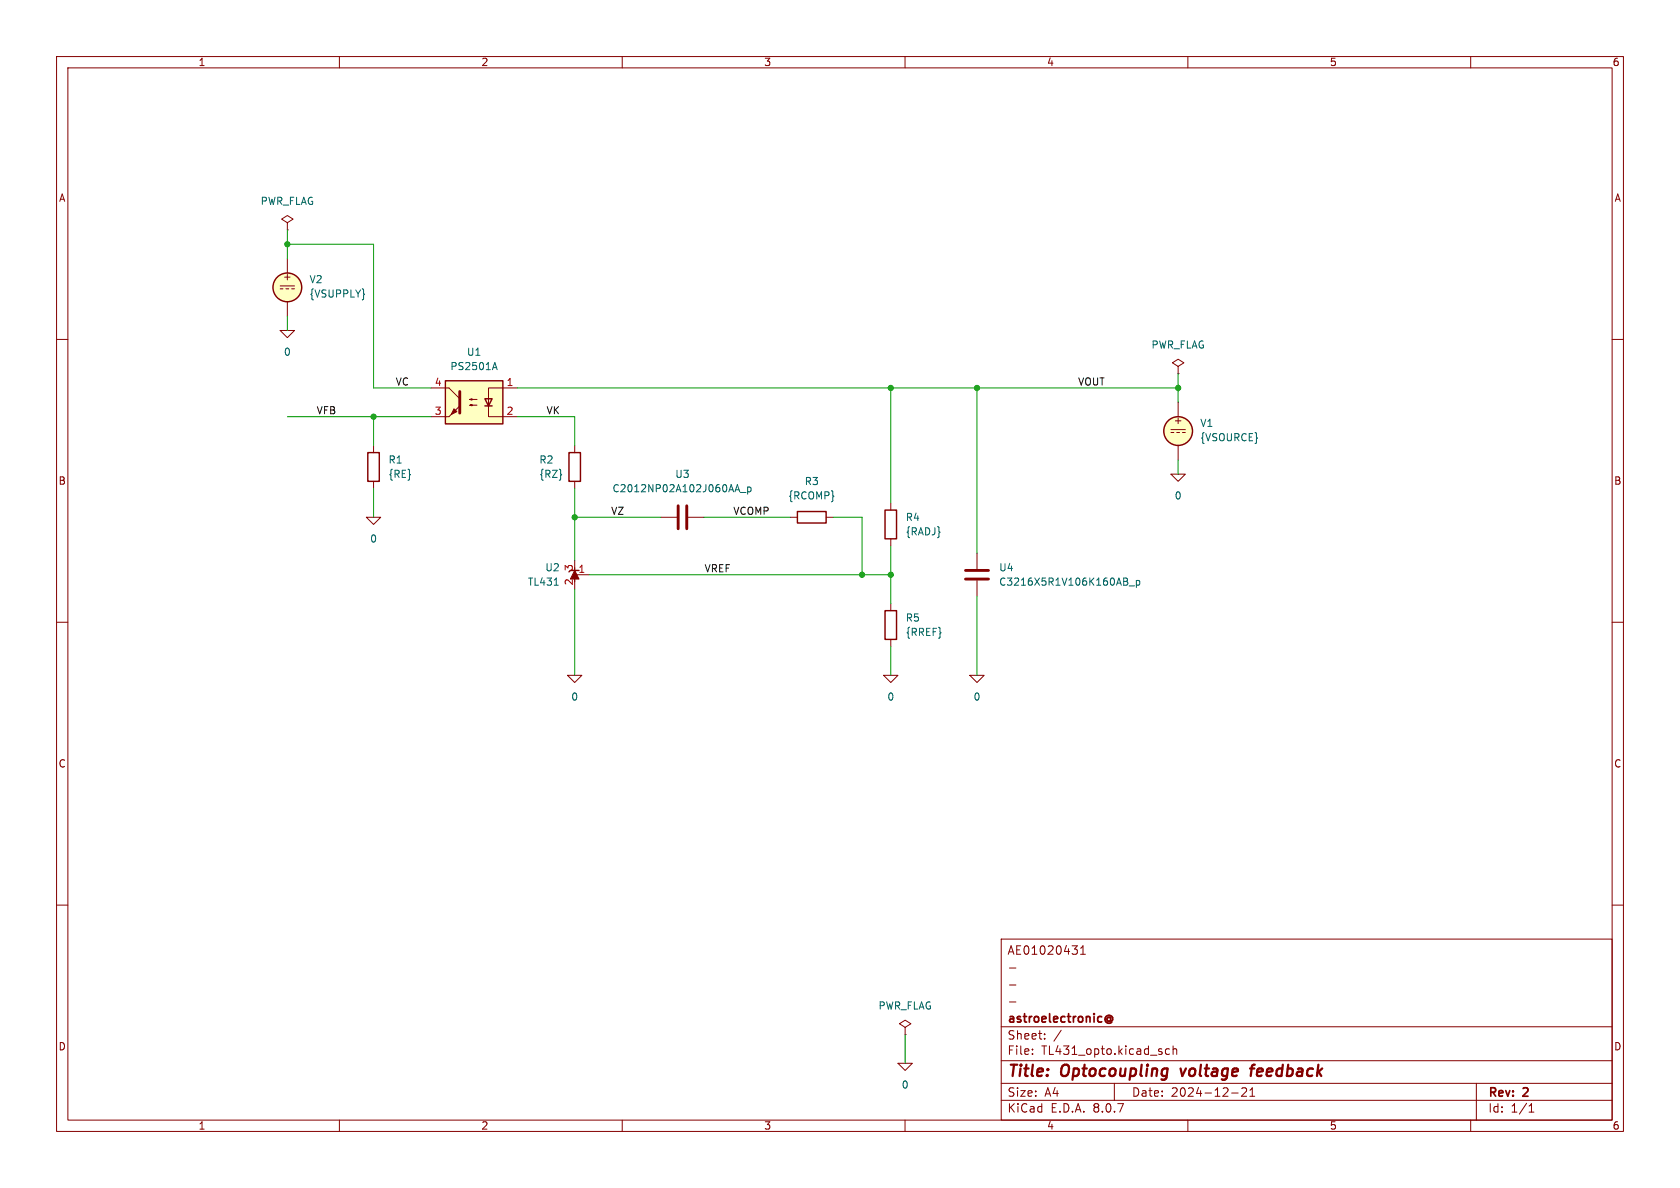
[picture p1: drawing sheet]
(kicad_sch
 (version 20231120)
 (generator "eeschema")
 (generator_version "8.0")
 (paper "A4")
 (title_block
  (title "Optocoupling voltage feedback")
  (date "2024-12-21")
  (rev "2")
  (company "astroelectronic@")
  (comment 1 "-")
  (comment 2 "-")
  (comment 3 "-")
  (comment 4 "AE01020431"))
 (lib_symbols
  (symbol "TL431:0"
   (power)
   (pin_names
    (offset 0)) (exclude_from_sim no) (in_bom yes) (on_board yes)
   (property "Reference" "#GND" (at 0 -2.54 0) (effects (font (size 1.27 1.27)) (hide yes)))
   (property "Value" "0" (at 0 -1.778 0) (effects (font (size 1.27 1.27))))
   (property "Footprint" "" (at 0 0 0) (effects (font (size 1.27 1.27)) (hide yes)))
   (property "Datasheet" "~" (at 0 0 0) (effects (font (size 1.27 1.27)) (hide yes)))
   (property "Description" "0V reference potential for simulation" (at 0 0 0) (effects (font (size 1.27 1.27)) (hide yes)))
   (symbol "0_0_1"
    (polyline (pts (xy -1.27 0) (xy 0 -1.27) (xy 1.27 0) (xy -1.27 0)) (stroke (width 0) (type default)) (fill (type none))))
   (symbol "0_1_1"
    (pin power_in line (at 0 0 0) (length 0) hide (name "0" (effects (font (size 1.016 1.016)))) (number "1" (effects (font (size 1.016 1.016)))))))
  (symbol "TL431:C"
   (pin_numbers hide)
   (pin_names
    (offset 0.254)) (exclude_from_sim no) (in_bom yes) (on_board yes)
   (property "Reference" "C" (at 0.635 2.54 0) (effects (font (size 1.27 1.27)) (justify left)))
   (property "Value" "C" (at 0.635 -2.54 0) (effects (font (size 1.27 1.27)) (justify left)))
   (property "Footprint" "" (at 0.9652 -3.81 0) (effects (font (size 1.27 1.27)) (hide yes)))
   (property "Datasheet" "~" (at 0 0 0) (effects (font (size 1.27 1.27)) (hide yes)))
   (property "Description" "Unpolarized capacitor" (at 0 0 0) (effects (font (size 1.27 1.27)) (hide yes)))
   (symbol "C_0_1"
    (polyline (pts (xy -2.032 -0.762) (xy 2.032 -0.762)) (stroke (width 0.508) (type default)) (fill (type none)))
    (polyline (pts (xy -2.032 0.762) (xy 2.032 0.762)) (stroke (width 0.508) (type default)) (fill (type none))))
   (symbol "C_1_1"
    (pin passive line (at 0 3.81 270) (length 2.794) (name "~" (effects (font (size 1.27 1.27)))) (number "1" (effects (font (size 1.27 1.27)))))
    (pin passive line (at 0 -3.81 90) (length 2.794) (name "~" (effects (font (size 1.27 1.27)))) (number "2" (effects (font (size 1.27 1.27)))))))
  (symbol "TL431:PS2501A"
   (pin_names
    (offset 1.016)) (exclude_from_sim no) (in_bom yes) (on_board yes)
   (property "Reference" "U" (at -5.08 6.35 0) (effects (font (size 1.27 1.27)) (justify left)))
   (property "Value" "PS2501A" (at -5.08 -6.35 0) (effects (font (size 1.27 1.27)) (justify left)))
   (property "Footprint" "" (at 0 -8.89 0) (effects (font (size 1.27 1.27)
    (italic yes)) (hide yes)))
   (property "Datasheet" "~" (at 0 -1.27 0) (effects (font (size 1.27 1.27)) (justify left) (hide yes)))
   (property "Description" "" (at 0 0 0) (effects (font (size 1.27 1.27)) (hide yes)))
   (symbol "PS2501A_0_1"
    (rectangle (start -5.08 3.81) (end 5.08 -3.81) (stroke (width 0.254) (type default)) (fill (type background)))
    (polyline (pts (xy -3.175 -0.635) (xy -1.905 -0.635)) (stroke (width 0.254) (type default)) (fill (type none)))
    (polyline (pts (xy 2.54 0.635) (xy 4.445 2.54)) (stroke (width 0) (type default)) (fill (type none)))
    (polyline (pts (xy 4.445 -2.54) (xy 2.54 -0.635)) (stroke (width 0) (type default)) (fill (type outline)))
    (polyline (pts (xy 4.445 -2.54) (xy 5.08 -2.54)) (stroke (width 0) (type default)) (fill (type none)))
    (polyline (pts (xy 4.445 2.54) (xy 5.08 2.54)) (stroke (width 0) (type default)) (fill (type none)))
    (polyline (pts (xy -2.54 -0.635) (xy -2.54 -2.54) (xy -5.08 -2.54)) (stroke (width 0) (type default)) (fill (type none)))
    (polyline (pts (xy 2.54 1.905) (xy 2.54 -1.905) (xy 2.54 -1.905)) (stroke (width 0.508) (type default)) (fill (type none)))
    (polyline (pts (xy -5.08 2.54) (xy -2.54 2.54) (xy -2.54 -1.27) (xy -2.54 0.635)) (stroke (width 0) (type default)) (fill (type none)))
    (polyline (pts (xy -2.54 -0.635) (xy -3.175 0.635) (xy -1.905 0.635) (xy -2.54 -0.635)) (stroke (width 0.254) (type default)) (fill (type none)))
    (polyline (pts (xy -0.508 -0.508) (xy 0.762 -0.508) (xy 0.381 -0.635) (xy 0.381 -0.381) (xy 0.762 -0.508)) (stroke (width 0) (type default)) (fill (type none)))
    (polyline (pts (xy -0.508 0.508) (xy 0.762 0.508) (xy 0.381 0.381) (xy 0.381 0.635) (xy 0.762 0.508)) (stroke (width 0) (type default)) (fill (type none)))
    (polyline (pts (xy 3.048 -1.651) (xy 3.556 -1.143) (xy 4.064 -2.159) (xy 3.048 -1.651) (xy 3.048 -1.651)) (stroke (width 0) (type default)) (fill (type outline))))
   (symbol "PS2501A_1_1"
    (pin passive line (at -7.62 2.54 0) (length 2.54) (name "~" (effects (font (size 1.27 1.27)))) (number "1" (effects (font (size 1.27 1.27)))))
    (pin passive line (at -7.62 -2.54 0) (length 2.54) (name "~" (effects (font (size 1.27 1.27)))) (number "2" (effects (font (size 1.27 1.27)))))
    (pin passive line (at 7.62 -2.54 180) (length 2.54) (name "~" (effects (font (size 1.27 1.27)))) (number "3" (effects (font (size 1.27 1.27)))))
    (pin passive line (at 7.62 2.54 180) (length 2.54) (name "~" (effects (font (size 1.27 1.27)))) (number "4" (effects (font (size 1.27 1.27)))))))
  (symbol "TL431:PWR_FLAG"
   (power)
   (pin_numbers hide)
   (pin_names
    (offset 0) hide) (exclude_from_sim no) (in_bom yes) (on_board yes)
   (property "Reference" "#FLG" (at 0 1.905 0) (effects (font (size 1.27 1.27)) (hide yes)))
   (property "Value" "PWR_FLAG" (at 0 3.81 0) (effects (font (size 1.27 1.27))))
   (property "Footprint" "" (at 0 0 0) (effects (font (size 1.27 1.27)) (hide yes)))
   (property "Datasheet" "~" (at 0 0 0) (effects (font (size 1.27 1.27)) (hide yes)))
   (property "Description" "Special symbol for telling ERC where power comes from" (at 0 0 0) (effects (font (size 1.27 1.27)) (hide yes)))
   (symbol "PWR_FLAG_0_0"
    (pin power_out line (at 0 0 90) (length 0) (name "pwr" (effects (font (size 1.27 1.27)))) (number "1" (effects (font (size 1.27 1.27))))))
   (symbol "PWR_FLAG_0_1"
    (polyline (pts (xy 0 0) (xy 0 1.27) (xy -1.016 1.905) (xy 0 2.54) (xy 1.016 1.905) (xy 0 1.27)) (stroke (width 0) (type default)) (fill (type none)))))
  (symbol "TL431:R"
   (pin_numbers hide)
   (pin_names
    (offset 0)) (exclude_from_sim no) (in_bom yes) (on_board yes)
   (property "Reference" "R" (at 2.032 0 90) (effects (font (size 1.27 1.27))))
   (property "Value" "R" (at 0 0 90) (effects (font (size 1.27 1.27))))
   (property "Footprint" "" (at -1.778 0 90) (effects (font (size 1.27 1.27)) (hide yes)))
   (property "Datasheet" "~" (at 0 0 0) (effects (font (size 1.27 1.27)) (hide yes)))
   (property "Description" "Resistor" (at 0 0 0) (effects (font (size 1.27 1.27)) (hide yes)))
   (symbol "R_0_1"
    (rectangle (start -1.016 -2.54) (end 1.016 2.54) (stroke (width 0.254) (type default)) (fill (type none))))
   (symbol "R_1_1"
    (pin passive line (at 0 3.81 270) (length 1.27) (name "~" (effects (font (size 1.27 1.27)))) (number "1" (effects (font (size 1.27 1.27)))))
    (pin passive line (at 0 -3.81 90) (length 1.27) (name "~" (effects (font (size 1.27 1.27)))) (number "2" (effects (font (size 1.27 1.27)))))))
  (symbol "TL431:TL431LP"
   (pin_names hide) (exclude_from_sim no) (in_bom yes) (on_board yes)
   (property "Reference" "U" (at -2.54 2.54 0) (effects (font (size 1.27 1.27))))
   (property "Value" "TL431LP" (at 0 -2.54 0) (effects (font (size 1.27 1.27))))
   (property "Footprint" "Package_TO_SOT_THT:TO-92_Inline" (at 0 -3.81 0) (effects (font (size 1.27 1.27)
    (italic yes)) (hide yes)))
   (property "Datasheet" "http://www.ti.com/lit/ds/symlink/tl431.pdf" (at 0 0 0) (effects (font (size 1.27 1.27)
    (italic yes)) (hide yes)))
   (property "Description" "Shunt Regulator, TO-92" (at 0 0 0) (effects (font (size 1.27 1.27)) (hide yes)))
   (symbol "TL431LP_0_1"
    (polyline (pts (xy -1.27 0) (xy 0 0) (xy 1.27 0)) (stroke (width 0) (type default)) (fill (type none)))
    (polyline (pts (xy -0.762 0.762) (xy 0.762 0) (xy -0.762 -0.762)) (stroke (width 0) (type default)) (fill (type outline)))
    (polyline (pts (xy 0.508 -1.016) (xy 0.762 -0.762) (xy 0.762 0.762) (xy 0.762 0.762)) (stroke (width 0.254) (type default)) (fill (type none))))
   (symbol "TL431LP_1_1"
    (pin passive line (at 0 2.54 270) (length 2.54) (name "REF" (effects (font (size 1.27 1.27)))) (number "1" (effects (font (size 1.27 1.27)))))
    (pin passive line (at -2.54 0 0) (length 2.54) (name "A" (effects (font (size 1.27 1.27)))) (number "2" (effects (font (size 1.27 1.27)))))
    (pin passive line (at 2.54 0 180) (length 2.54) (name "K" (effects (font (size 1.27 1.27)))) (number "3" (effects (font (size 1.27 1.27)))))))
  (symbol "TL431:VDC"
   (pin_numbers hide)
   (pin_names
    (offset 0.0254)) (exclude_from_sim no) (in_bom yes) (on_board yes)
   (property "Reference" "V" (at 2.54 2.54 0) (effects (font (size 1.27 1.27)) (justify left)))
   (property "Value" "1" (at 2.54 0 0) (effects (font (size 1.27 1.27)) (justify left)))
   (property "Footprint" "" (at 0 0 0) (effects (font (size 1.27 1.27)) (hide yes)))
   (property "Datasheet" "~" (at 0 0 0) (effects (font (size 1.27 1.27)) (hide yes)))
   (property "Description" "Voltage source, DC" (at 0 0 0) (effects (font (size 1.27 1.27)) (hide yes)))
   (property "Sim.Pins" "1=+ 2=-" (at 0 0 0) (effects (font (size 1.27 1.27)) (hide yes)))
   (property "Sim.Type" "DC" (at 0 0 0) (effects (font (size 1.27 1.27)) (hide yes)))
   (property "Sim.Device" "V" (at 0 0 0) (effects (font (size 1.27 1.27)) (justify left) (hide yes)))
   (property "Spice_Netlist_Enabled" "Y" (at 0 0 0) (effects (font (size 1.27 1.27)) (justify left) (hide yes)))
   (symbol "VDC_0_0"
    (polyline (pts (xy -1.27 0.254) (xy 1.27 0.254)) (stroke (width 0) (type default)) (fill (type none)))
    (polyline (pts (xy -0.762 -0.254) (xy -1.27 -0.254)) (stroke (width 0) (type default)) (fill (type none)))
    (polyline (pts (xy 0.254 -0.254) (xy -0.254 -0.254)) (stroke (width 0) (type default)) (fill (type none)))
    (polyline (pts (xy 1.27 -0.254) (xy 0.762 -0.254)) (stroke (width 0) (type default)) (fill (type none)))
    (text "+" (at 0 1.905 0) (effects (font (size 1.27 1.27)))))
   (symbol "VDC_0_1"
    (circle (center 0 0) (radius 2.54) (stroke (width 0.254) (type default)) (fill (type background))))
   (symbol "VDC_1_1"
    (pin passive line (at 0 5.08 270) (length 2.54) (name "~" (effects (font (size 1.27 1.27)))) (number "1" (effects (font (size 1.27 1.27)))))
    (pin passive line (at 0 -5.08 90) (length 2.54) (name "~" (effects (font (size 1.27 1.27)))) (number "2" (effects (font (size 1.27 1.27))))))))
 (junction
  (at 152.4 101.6)
  (diameter 0)
  (color 0 0 0 0))
 (junction
  (at 66.04 73.66)
  (diameter 0)
  (color 0 0 0 0))
 (junction
  (at 157.48 68.58)
  (diameter 0)
  (color 0 0 0 0))
 (junction
  (at 101.6 91.44)
  (diameter 0)
  (color 0 0 0 0))
 (junction
  (at 157.48 101.6)
  (diameter 0)
  (color 0 0 0 0))
 (junction
  (at 172.72 68.58)
  (diameter 0)
  (color 0 0 0 0))
 (junction
  (at 50.8 43.18)
  (diameter 0)
  (color 0 0 0 0))
 (junction
  (at 208.28 68.58)
  (diameter 0)
  (color 0 0 0 0))
 (wire
  (pts (xy 101.6 104.14) (xy 101.6 119.38))
  (stroke (width 0) (type default)))
 (wire
  (pts (xy 124.46 91.44) (xy 139.7 91.44))
  (stroke (width 0) (type default)))
 (wire
  (pts (xy 101.6 78.74) (xy 101.6 73.66))
  (stroke (width 0) (type default)))
 (wire
  (pts (xy 101.6 86.36) (xy 101.6 91.44))
  (stroke (width 0) (type default)))
 (wire
  (pts (xy 208.28 66.04) (xy 208.28 68.58))
  (stroke (width 0) (type default)))
 (wire
  (pts (xy 157.48 96.52) (xy 157.48 101.6))
  (stroke (width 0) (type default)))
 (wire
  (pts (xy 66.04 73.66) (xy 66.04 78.74))
  (stroke (width 0) (type default)))
 (wire
  (pts (xy 66.04 86.36) (xy 66.04 91.44))
  (stroke (width 0) (type default)))
 (wire
  (pts (xy 172.72 68.58) (xy 208.28 68.58))
  (stroke (width 0) (type default)))
 (wire
  (pts (xy 50.8 45.72) (xy 50.8 43.18))
  (stroke (width 0) (type default)))
 (wire
  (pts (xy 152.4 101.6) (xy 157.48 101.6))
  (stroke (width 0) (type default)))
 (wire
  (pts (xy 101.6 91.44) (xy 116.84 91.44))
  (stroke (width 0) (type default)))
 (wire
  (pts (xy 50.8 55.88) (xy 50.8 58.42))
  (stroke (width 0) (type default)))
 (wire
  (pts (xy 157.48 68.58) (xy 157.48 88.9))
  (stroke (width 0) (type default)))
 (wire
  (pts (xy 208.28 71.12) (xy 208.28 68.58))
  (stroke (width 0) (type default)))
 (wire
  (pts (xy 50.8 43.18) (xy 66.04 43.18))
  (stroke (width 0) (type default)))
 (wire
  (pts (xy 172.72 68.58) (xy 172.72 97.79))
  (stroke (width 0) (type default)))
 (wire
  (pts (xy 101.6 73.66) (xy 91.44 73.66))
  (stroke (width 0) (type default)))
 (wire
  (pts (xy 91.44 68.58) (xy 157.48 68.58))
  (stroke (width 0) (type default)))
 (wire
  (pts (xy 147.32 91.44) (xy 152.4 91.44))
  (stroke (width 0) (type default)))
 (wire
  (pts (xy 76.2 68.58) (xy 66.04 68.58))
  (stroke (width 0) (type default)))
 (wire
  (pts (xy 208.28 81.28) (xy 208.28 83.82))
  (stroke (width 0) (type default)))
 (wire
  (pts (xy 172.72 105.41) (xy 172.72 119.38))
  (stroke (width 0) (type default)))
 (wire
  (pts (xy 152.4 91.44) (xy 152.4 101.6))
  (stroke (width 0) (type default)))
 (wire
  (pts (xy 157.48 68.58) (xy 172.72 68.58))
  (stroke (width 0) (type default)))
 (wire
  (pts (xy 157.48 114.3) (xy 157.48 119.38))
  (stroke (width 0) (type default)))
 (wire
  (pts (xy 104.14 101.6) (xy 152.4 101.6))
  (stroke (width 0) (type default)))
 (wire
  (pts (xy 160.02 182.88) (xy 160.02 187.96))
  (stroke (width 0) (type default)))
 (wire
  (pts (xy 101.6 91.44) (xy 101.6 99.06))
  (stroke (width 0) (type default)))
 (wire
  (pts (xy 76.2 73.66) (xy 66.04 73.66))
  (stroke (width 0) (type default)))
 (wire
  (pts (xy 66.04 43.18) (xy 66.04 68.58))
  (stroke (width 0) (type default)))
 (wire
  (pts (xy 50.8 40.64) (xy 50.8 43.18))
  (stroke (width 0) (type default)))
 (wire
  (pts (xy 50.8 73.66) (xy 66.04 73.66))
  (stroke (width 0) (type default)))
 (wire
  (pts (xy 157.48 101.6) (xy 157.48 106.68))
  (stroke (width 0) (type default)))
 (label "VCOMP"
  (at 129.54 91.44 0)
  (fields_autoplaced yes)
  (effects (font (size 1.27 1.27)) (justify left bottom)))
 (label "VK"
  (at 96.52 73.66 0)
  (fields_autoplaced yes)
  (effects (font (size 1.27 1.27)) (justify left bottom)))
 (label "VZ"
  (at 107.95 91.44 0)
  (fields_autoplaced yes)
  (effects (font (size 1.27 1.27)) (justify left bottom)))
 (label "VFB"
  (at 55.88 73.66 0)
  (fields_autoplaced yes)
  (effects (font (size 1.27 1.27)) (justify left bottom)))
 (label "VREF"
  (at 124.46 101.6 0)
  (fields_autoplaced yes)
  (effects (font (size 1.27 1.27)) (justify left bottom)))
 (label "VOUT"
  (at 190.5 68.58 0)
  (fields_autoplaced yes)
  (effects (font (size 1.27 1.27)) (justify left bottom)))
 (label "VC"
  (at 69.85 68.58 0)
  (fields_autoplaced yes)
  (effects (font (size 1.27 1.27)) (justify left bottom)))
 (symbol
  (lib_id "TL431:R")
  (at 101.6 82.55 0)
  (unit 1)
  (exclude_from_sim no)
  (in_bom yes)
  (on_board yes)
  (dnp no)
  (property "Reference" "R2" (at 95.25 81.28 0) (effects (font (size 1.27 1.27)) (justify left)))
  (property "Value" "{RZ}" (at 95.25 83.82 0) (effects (font (size 1.27 1.27)) (justify left)))
  (property "Footprint" "" (at 99.822 82.55 90) (effects (font (size 1.27 1.27)) (hide yes)))
  (property "Datasheet" "~" (at 101.6 82.55 0) (effects (font (size 1.27 1.27)) (hide yes)))
  (property "Description" "" (at 101.6 82.55 0) (effects (font (size 1.27 1.27)) (hide yes)))
  (pin "1")
  (pin "2"))
 (symbol
  (lib_id "TL431:0")
  (at 66.04 91.44 0)
  (unit 1)
  (exclude_from_sim no)
  (in_bom yes)
  (on_board yes)
  (dnp no)
  (fields_autoplaced yes)
  (property "Reference" "#GND03" (at 66.04 93.98 0) (effects (font (size 1.27 1.27)) (hide yes)))
  (property "Value" "0" (at 66.04 95.25 0) (effects (font (size 1.27 1.27))))
  (property "Footprint" "" (at 66.04 91.44 0) (effects (font (size 1.27 1.27)) (hide yes)))
  (property "Datasheet" "~" (at 66.04 91.44 0) (effects (font (size 1.27 1.27)) (hide yes)))
  (property "Description" "" (at 66.04 91.44 0) (effects (font (size 1.27 1.27)) (hide yes)))
  (pin "1"))
 (symbol
  (lib_id "TL431:PWR_FLAG")
  (at 160.02 182.88 0)
  (unit 1)
  (exclude_from_sim no)
  (in_bom yes)
  (on_board yes)
  (dnp no)
  (fields_autoplaced yes)
  (property "Reference" "#FLG0104" (at 160.02 180.975 0) (effects (font (size 1.27 1.27)) (hide yes)))
  (property "Value" "PWR_FLAG" (at 160.02 177.8 0) (effects (font (size 1.27 1.27))))
  (property "Footprint" "" (at 160.02 182.88 0) (effects (font (size 1.27 1.27)) (hide yes)))
  (property "Datasheet" "~" (at 160.02 182.88 0) (effects (font (size 1.27 1.27)) (hide yes)))
  (property "Description" "" (at 160.02 182.88 0) (effects (font (size 1.27 1.27)) (hide yes)))
  (pin "1"))
 (symbol
  (lib_id "TL431:0")
  (at 157.48 119.38 0)
  (unit 1)
  (exclude_from_sim no)
  (in_bom yes)
  (on_board yes)
  (dnp no)
  (fields_autoplaced yes)
  (property "Reference" "#GND06" (at 157.48 121.92 0) (effects (font (size 1.27 1.27)) (hide yes)))
  (property "Value" "0" (at 157.48 123.19 0) (effects (font (size 1.27 1.27))))
  (property "Footprint" "" (at 157.48 119.38 0) (effects (font (size 1.27 1.27)) (hide yes)))
  (property "Datasheet" "~" (at 157.48 119.38 0) (effects (font (size 1.27 1.27)) (hide yes)))
  (property "Description" "" (at 157.48 119.38 0) (effects (font (size 1.27 1.27)) (hide yes)))
  (pin "1"))
 (symbol
  (lib_id "TL431:0")
  (at 208.28 83.82 0)
  (unit 1)
  (exclude_from_sim no)
  (in_bom yes)
  (on_board yes)
  (dnp no)
  (fields_autoplaced yes)
  (property "Reference" "#GND0101" (at 208.28 86.36 0) (effects (font (size 1.27 1.27)) (hide yes)))
  (property "Value" "0" (at 208.28 87.63 0) (effects (font (size 1.27 1.27))))
  (property "Footprint" "" (at 208.28 83.82 0) (effects (font (size 1.27 1.27)) (hide yes)))
  (property "Datasheet" "~" (at 208.28 83.82 0) (effects (font (size 1.27 1.27)) (hide yes)))
  (property "Description" "" (at 208.28 83.82 0) (effects (font (size 1.27 1.27)) (hide yes)))
  (pin "1"))
 (symbol
  (lib_name "TL431:VDC")
  (lib_id "TL431:VDC")
  (at 208.28 76.2 0)
  (unit 1)
  (exclude_from_sim no)
  (in_bom yes)
  (on_board yes)
  (dnp no)
  (fields_autoplaced yes)
  (property "Reference" "V1" (at 212.09 74.8001 0) (effects (font (size 1.27 1.27)) (justify left)))
  (property "Value" "{VSOURCE}" (at 212.09 77.3401 0) (effects (font (size 1.27 1.27)) (justify left)))
  (property "Footprint" "" (at 208.28 76.2 0) (effects (font (size 1.27 1.27)) (hide yes)))
  (property "Datasheet" "~" (at 208.28 76.2 0) (effects (font (size 1.27 1.27)) (hide yes)))
  (property "Description" "" (at 208.28 76.2 0) (effects (font (size 1.27 1.27)) (hide yes)))
  (property "Sim.Device" "SPICE" (at 208.28 76.2 0) (effects (font (size 1.27 1.27)) (justify left) (hide yes)))
  (property "Sim.Params" "type=\"V\" model=\"{VSOURCE}\" lib=\"\"" (at -6.35 -31.75 0) (effects (font (size 1.27 1.27)) (hide yes)))
  (property "Sim.Pins" "1=1 2=2" (at -6.35 -31.75 0) (effects (font (size 1.27 1.27)) (hide yes)))
  (pin "1")
  (pin "2"))
 (symbol
  (lib_id "TL431:R")
  (at 157.48 110.49 0)
  (unit 1)
  (exclude_from_sim no)
  (in_bom yes)
  (on_board yes)
  (dnp no)
  (fields_autoplaced yes)
  (property "Reference" "R5" (at 160.02 109.2199 0) (effects (font (size 1.27 1.27)) (justify left)))
  (property "Value" "{RREF}" (at 160.02 111.7599 0) (effects (font (size 1.27 1.27)) (justify left)))
  (property "Footprint" "" (at 155.702 110.49 90) (effects (font (size 1.27 1.27)) (hide yes)))
  (property "Datasheet" "~" (at 157.48 110.49 0) (effects (font (size 1.27 1.27)) (hide yes)))
  (property "Description" "" (at 157.48 110.49 0) (effects (font (size 1.27 1.27)) (hide yes)))
  (pin "1")
  (pin "2"))
 (symbol
  (lib_id "TL431:PWR_FLAG")
  (at 50.8 40.64 0)
  (unit 1)
  (exclude_from_sim no)
  (in_bom yes)
  (on_board yes)
  (dnp no)
  (fields_autoplaced yes)
  (property "Reference" "#FLG0102" (at 50.8 38.735 0) (effects (font (size 1.27 1.27)) (hide yes)))
  (property "Value" "PWR_FLAG" (at 50.8 35.56 0) (effects (font (size 1.27 1.27))))
  (property "Footprint" "" (at 50.8 40.64 0) (effects (font (size 1.27 1.27)) (hide yes)))
  (property "Datasheet" "~" (at 50.8 40.64 0) (effects (font (size 1.27 1.27)) (hide yes)))
  (property "Description" "" (at 50.8 40.64 0) (effects (font (size 1.27 1.27)) (hide yes)))
  (pin "1"))
 (symbol
  (lib_id "TL431:0")
  (at 172.72 119.38 0)
  (unit 1)
  (exclude_from_sim no)
  (in_bom yes)
  (on_board yes)
  (dnp no)
  (fields_autoplaced yes)
  (property "Reference" "#GND07" (at 172.72 121.92 0) (effects (font (size 1.27 1.27)) (hide yes)))
  (property "Value" "0" (at 172.72 123.19 0) (effects (font (size 1.27 1.27))))
  (property "Footprint" "" (at 172.72 119.38 0) (effects (font (size 1.27 1.27)) (hide yes)))
  (property "Datasheet" "~" (at 172.72 119.38 0) (effects (font (size 1.27 1.27)) (hide yes)))
  (property "Description" "" (at 172.72 119.38 0) (effects (font (size 1.27 1.27)) (hide yes)))
  (pin "1"))
 (symbol
  (lib_id "TL431:C")
  (at 120.65 91.44 90)
  (unit 1)
  (exclude_from_sim no)
  (in_bom yes)
  (on_board yes)
  (dnp no)
  (fields_autoplaced yes)
  (property "Reference" "U3" (at 120.65 83.82 90) (effects (font (size 1.27 1.27))))
  (property "Value" "C2012NP02A102J060AA_p" (at 120.65 86.36 90) (effects (font (size 1.27 1.27))))
  (property "Footprint" "" (at 124.46 90.4748 0) (effects (font (size 1.27 1.27)) (hide yes)))
  (property "Datasheet" "~" (at 120.65 91.44 0) (effects (font (size 1.27 1.27)) (hide yes)))
  (property "Description" "" (at 120.65 91.44 0) (effects (font (size 1.27 1.27)) (hide yes)))
  (property "Sim.Device" "SUBCKT" (at 120.65 91.44 0) (effects (font (size 1.27 1.27)) (hide yes)))
  (property "Sim.Pins" "1=n1 2=n2" (at -6.35 -31.75 0) (effects (font (size 1.27 1.27)) (hide yes)))
  (property "Sim.Library" "C:\\AE\\TL431\\_models\\c2012np02a102j060aa_p.mod" (at 120.65 91.44 0) (effects (font (size 1.27 1.27)) (hide yes)))
  (property "Sim.Name" "C2012NP02A102J060AA_p" (at 120.65 91.44 0) (effects (font (size 1.27 1.27)) (hide yes)))
  (pin "1")
  (pin "2"))
 (symbol
  (lib_id "TL431:0")
  (at 101.6 119.38 0)
  (unit 1)
  (exclude_from_sim no)
  (in_bom yes)
  (on_board yes)
  (dnp no)
  (fields_autoplaced yes)
  (property "Reference" "#GND04" (at 101.6 121.92 0) (effects (font (size 1.27 1.27)) (hide yes)))
  (property "Value" "0" (at 101.6 123.19 0) (effects (font (size 1.27 1.27))))
  (property "Footprint" "" (at 101.6 119.38 0) (effects (font (size 1.27 1.27)) (hide yes)))
  (property "Datasheet" "~" (at 101.6 119.38 0) (effects (font (size 1.27 1.27)) (hide yes)))
  (property "Description" "" (at 101.6 119.38 0) (effects (font (size 1.27 1.27)) (hide yes)))
  (pin "1"))
 (symbol
  (lib_id "TL431:TL431LP")
  (at 101.6 101.6 270)
  (mirror x)
  (unit 1)
  (exclude_from_sim no)
  (in_bom yes)
  (on_board yes)
  (dnp no)
  (fields_autoplaced yes)
  (property "Reference" "U2" (at 99.06 100.3299 90) (effects (font (size 1.27 1.27)) (justify right)))
  (property "Value" "TL431" (at 99.06 102.8699 90) (effects (font (size 1.27 1.27)) (justify right)))
  (property "Footprint" "" (at 97.79 101.6 0) (effects (font (size 1.27 1.27)
    (italic yes)) (hide yes)))
  (property "Datasheet" "~" (at 101.6 101.6 0) (effects (font (size 1.27 1.27)
    (italic yes)) (hide yes)))
  (property "Description" "" (at 101.6 101.6 0) (effects (font (size 1.27 1.27)) (hide yes)))
  (property "Sim.Device" "SUBCKT" (at 101.6 101.6 0) (effects (font (size 1.27 1.27)) (hide yes)))
  (property "Sim.Pins" "1=1 2=2 3=3" (at -6.35 -31.75 0) (effects (font (size 1.27 1.27)) (hide yes)))
  (property "Sim.Library" "C:\\AE\\TL431\\_models\\tl431.mod" (at 101.6 101.6 0) (effects (font (size 1.27 1.27)) (hide yes)))
  (property "Sim.Name" "TL431" (at 101.6 101.6 0) (effects (font (size 1.27 1.27)) (hide yes)))
  (pin "1")
  (pin "2")
  (pin "3"))
 (symbol
  (lib_id "TL431:R")
  (at 143.51 91.44 90)
  (unit 1)
  (exclude_from_sim no)
  (in_bom yes)
  (on_board yes)
  (dnp no)
  (fields_autoplaced yes)
  (property "Reference" "R3" (at 143.51 85.09 90) (effects (font (size 1.27 1.27))))
  (property "Value" "{RCOMP}" (at 143.51 87.63 90) (effects (font (size 1.27 1.27))))
  (property "Footprint" "" (at 143.51 93.218 90) (effects (font (size 1.27 1.27)) (hide yes)))
  (property "Datasheet" "~" (at 143.51 91.44 0) (effects (font (size 1.27 1.27)) (hide yes)))
  (property "Description" "" (at 143.51 91.44 0) (effects (font (size 1.27 1.27)) (hide yes)))
  (pin "1")
  (pin "2"))
 (symbol
  (lib_id "TL431:C")
  (at 172.72 101.6 180)
  (unit 1)
  (exclude_from_sim no)
  (in_bom yes)
  (on_board yes)
  (dnp no)
  (fields_autoplaced yes)
  (property "Reference" "U4" (at 176.53 100.3299 0) (effects (font (size 1.27 1.27)) (justify right)))
  (property "Value" "C3216X5R1V106K160AB_p" (at 176.53 102.8699 0) (effects (font (size 1.27 1.27)) (justify right)))
  (property "Footprint" "" (at 171.7548 97.79 0) (effects (font (size 1.27 1.27)) (hide yes)))
  (property "Datasheet" "~" (at 172.72 101.6 0) (effects (font (size 1.27 1.27)) (hide yes)))
  (property "Description" "" (at 172.72 101.6 0) (effects (font (size 1.27 1.27)) (hide yes)))
  (property "Sim.Device" "SUBCKT" (at 172.72 101.6 0) (effects (font (size 1.27 1.27)) (hide yes)))
  (property "Sim.Pins" "1=n1 2=n2" (at -6.35 -31.75 0) (effects (font (size 1.27 1.27)) (hide yes)))
  (property "Sim.Library" "C:\\AE\\TL431\\_models\\c3216x5r1v106k160ab_p.mod" (at 172.72 101.6 0) (effects (font (size 1.27 1.27)) (hide yes)))
  (property "Sim.Name" "C3216X5R1V106K160AB_p" (at 172.72 101.6 0) (effects (font (size 1.27 1.27)) (hide yes)))
  (pin "1")
  (pin "2"))
 (symbol
  (lib_id "TL431:PS2501A")
  (at 83.82 71.12 0)
  (mirror y)
  (unit 1)
  (exclude_from_sim no)
  (in_bom yes)
  (on_board yes)
  (dnp no)
  (fields_autoplaced yes)
  (property "Reference" "U1" (at 83.82 62.23 0) (effects (font (size 1.27 1.27))))
  (property "Value" "PS2501A" (at 83.82 64.77 0) (effects (font (size 1.27 1.27))))
  (property "Footprint" "" (at 83.82 80.01 0) (effects (font (size 1.27 1.27)
    (italic yes)) (hide yes)))
  (property "Datasheet" "~" (at 83.82 72.39 0) (effects (font (size 1.27 1.27)) (justify left) (hide yes)))
  (property "Description" "" (at 83.82 71.12 0) (effects (font (size 1.27 1.27)) (hide yes)))
  (property "Sim.Device" "SUBCKT" (at 83.82 71.12 0) (effects (font (size 1.27 1.27)) (hide yes)))
  (property "Sim.Pins" "1=A 2=K 3=E 4=C" (at -6.35 -31.75 0) (effects (font (size 1.27 1.27)) (hide yes)))
  (property "Sim.Library" "C:\\AE\\TL431\\_models\\ps2501a.lib" (at 83.82 71.12 0) (effects (font (size 1.27 1.27)) (hide yes)))
  (property "Sim.Name" "PS2501A" (at 83.82 71.12 0) (effects (font (size 1.27 1.27)) (hide yes)))
  (pin "1")
  (pin "2")
  (pin "3")
  (pin "4"))
 (symbol
  (lib_id "TL431:0")
  (at 50.8 58.42 0)
  (unit 1)
  (exclude_from_sim no)
  (in_bom yes)
  (on_board yes)
  (dnp no)
  (fields_autoplaced yes)
  (property "Reference" "#GND02" (at 50.8 60.96 0) (effects (font (size 1.27 1.27)) (hide yes)))
  (property "Value" "0" (at 50.8 62.23 0) (effects (font (size 1.27 1.27))))
  (property "Footprint" "" (at 50.8 58.42 0) (effects (font (size 1.27 1.27)) (hide yes)))
  (property "Datasheet" "~" (at 50.8 58.42 0) (effects (font (size 1.27 1.27)) (hide yes)))
  (property "Description" "" (at 50.8 58.42 0) (effects (font (size 1.27 1.27)) (hide yes)))
  (pin "1"))
 (symbol
  (lib_id "TL431:PWR_FLAG")
  (at 208.28 66.04 0)
  (unit 1)
  (exclude_from_sim no)
  (in_bom yes)
  (on_board yes)
  (dnp no)
  (fields_autoplaced yes)
  (property "Reference" "#FLG0101" (at 208.28 64.135 0) (effects (font (size 1.27 1.27)) (hide yes)))
  (property "Value" "PWR_FLAG" (at 208.28 60.96 0) (effects (font (size 1.27 1.27))))
  (property "Footprint" "" (at 208.28 66.04 0) (effects (font (size 1.27 1.27)) (hide yes)))
  (property "Datasheet" "~" (at 208.28 66.04 0) (effects (font (size 1.27 1.27)) (hide yes)))
  (property "Description" "" (at 208.28 66.04 0) (effects (font (size 1.27 1.27)) (hide yes)))
  (pin "1"))
 (symbol
  (lib_id "TL431:R")
  (at 66.04 82.55 0)
  (unit 1)
  (exclude_from_sim no)
  (in_bom yes)
  (on_board yes)
  (dnp no)
  (fields_autoplaced yes)
  (property "Reference" "R1" (at 68.58 81.2799 0) (effects (font (size 1.27 1.27)) (justify left)))
  (property "Value" "{RE}" (at 68.58 83.8199 0) (effects (font (size 1.27 1.27)) (justify left)))
  (property "Footprint" "" (at 64.262 82.55 90) (effects (font (size 1.27 1.27)) (hide yes)))
  (property "Datasheet" "~" (at 66.04 82.55 0) (effects (font (size 1.27 1.27)) (hide yes)))
  (property "Description" "" (at 66.04 82.55 0) (effects (font (size 1.27 1.27)) (hide yes)))
  (pin "1")
  (pin "2"))
 (symbol
  (lib_id "TL431:0")
  (at 160.02 187.96 0)
  (unit 1)
  (exclude_from_sim no)
  (in_bom yes)
  (on_board yes)
  (dnp no)
  (fields_autoplaced yes)
  (property "Reference" "#GND05" (at 160.02 190.5 0) (effects (font (size 1.27 1.27)) (hide yes)))
  (property "Value" "0" (at 160.02 191.77 0) (effects (font (size 1.27 1.27))))
  (property "Footprint" "" (at 160.02 187.96 0) (effects (font (size 1.27 1.27)) (hide yes)))
  (property "Datasheet" "~" (at 160.02 187.96 0) (effects (font (size 1.27 1.27)) (hide yes)))
  (property "Description" "" (at 160.02 187.96 0) (effects (font (size 1.27 1.27)) (hide yes)))
  (pin "1"))
 (symbol
  (lib_id "TL431:R")
  (at 157.48 92.71 0)
  (unit 1)
  (exclude_from_sim no)
  (in_bom yes)
  (on_board yes)
  (dnp no)
  (fields_autoplaced yes)
  (property "Reference" "R4" (at 160.02 91.4399 0) (effects (font (size 1.27 1.27)) (justify left)))
  (property "Value" "{RADJ}" (at 160.02 93.9799 0) (effects (font (size 1.27 1.27)) (justify left)))
  (property "Footprint" "" (at 155.702 92.71 90) (effects (font (size 1.27 1.27)) (hide yes)))
  (property "Datasheet" "~" (at 157.48 92.71 0) (effects (font (size 1.27 1.27)) (hide yes)))
  (property "Description" "" (at 157.48 92.71 0) (effects (font (size 1.27 1.27)) (hide yes)))
  (pin "1")
  (pin "2"))
 (symbol
  (lib_name "TL431:VDC")
  (lib_id "TL431:VDC")
  (at 50.8 50.8 0)
  (unit 1)
  (exclude_from_sim no)
  (in_bom yes)
  (on_board yes)
  (dnp no)
  (fields_autoplaced yes)
  (property "Reference" "V2" (at 54.61 49.4001 0) (effects (font (size 1.27 1.27)) (justify left)))
  (property "Value" "{VSUPPLY}" (at 54.61 51.9401 0) (effects (font (size 1.27 1.27)) (justify left)))
  (property "Footprint" "" (at 50.8 50.8 0) (effects (font (size 1.27 1.27)) (hide yes)))
  (property "Datasheet" "~" (at 50.8 50.8 0) (effects (font (size 1.27 1.27)) (hide yes)))
  (property "Description" "" (at 50.8 50.8 0) (effects (font (size 1.27 1.27)) (hide yes)))
  (property "Sim.Device" "SPICE" (at 50.8 50.8 0) (effects (font (size 1.27 1.27)) (justify left) (hide yes)))
  (property "Sim.Params" "type=\"V\" model=\"{VSUPPLY}\" lib=\"\"" (at -6.35 -31.75 0) (effects (font (size 1.27 1.27)) (hide yes)))
  (property "Sim.Pins" "1=1 2=2" (at -6.35 -31.75 0) (effects (font (size 1.27 1.27)) (hide yes)))
  (pin "1")
  (pin "2"))
 (sheet_instances
  (path ""
   (page "1"))))
